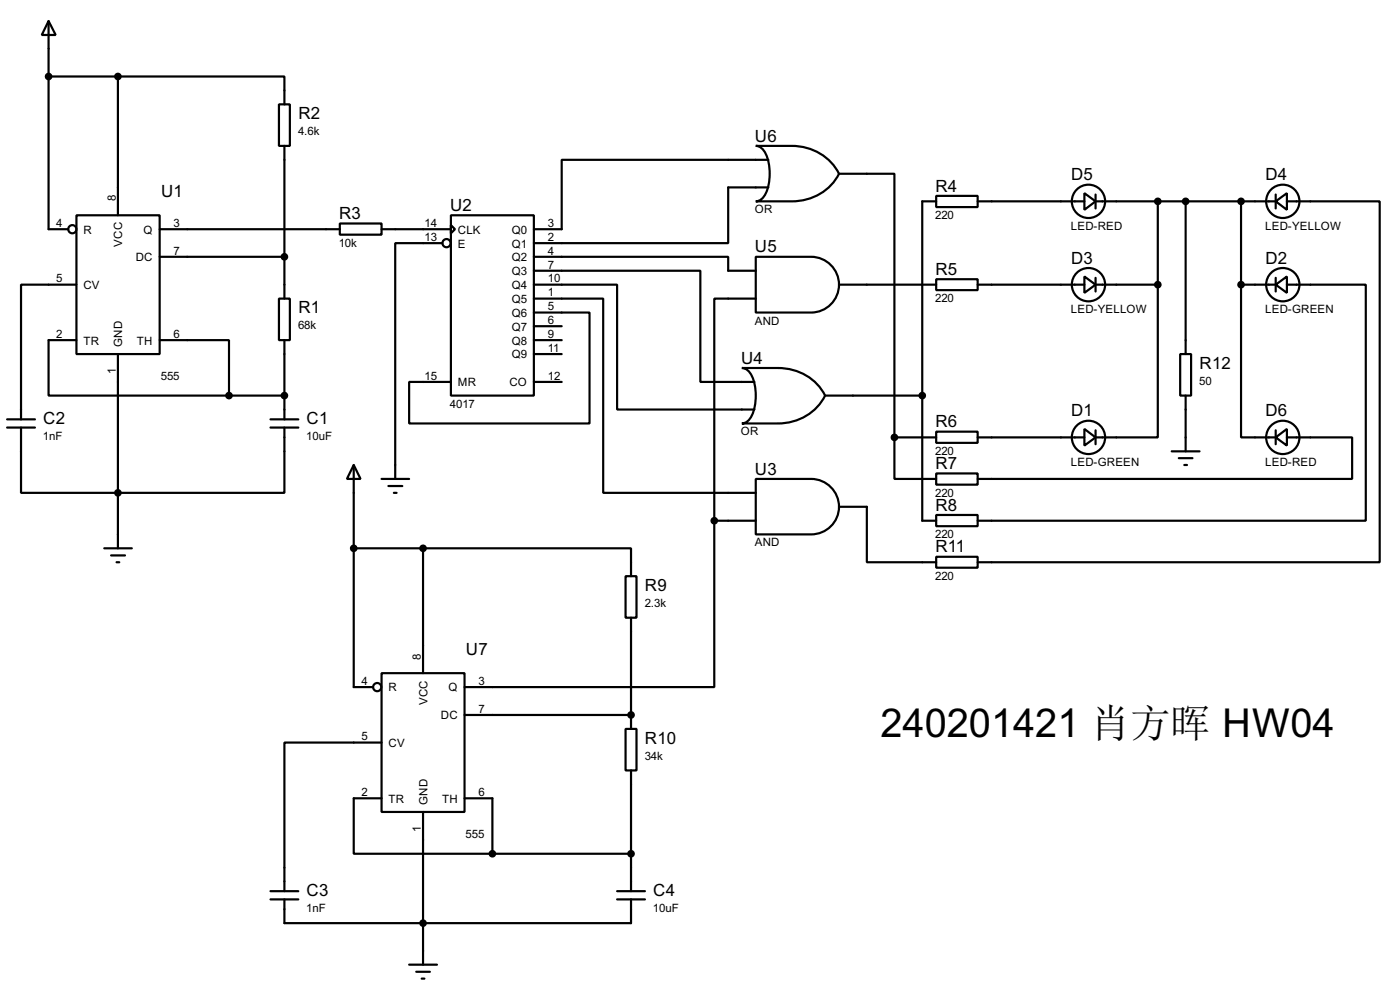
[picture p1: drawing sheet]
<svg xmlns="http://www.w3.org/2000/svg" width="256mm" height="180mm" viewBox="0 0 256 180" stroke-linecap="round" stroke-linejoin="round" font-family="sans-serif">
<g fill="none" stroke="#000" stroke-width=".4">
<path d="M8.9 3.9l1.3 2.5h-2.5zM8.9 3.9v38.1h3.6M8.9 14h12.7M21.6 14h30.5v5.1M21.6 14v25.4M51.1 19.1h2v7.6h-2zM14 39.4h15.3v25.4h-15.3zM52.1 26.7v28M82.6 39.4h15.2v33h-15.2zM138.5 26.7h6.6a9.6 9.6 0 0 1 8.6 5.1 9.5 9.5 0 0 1-8.6 5.1h-6.6a2.21 2.21 0 0 0 1.8-1.5 9.2 9.2 0 0 0-.4-7.8l-.9-.8zM140.8 29.3h-37.9v12.7h-5.1M140.8 34.3h-7.4v10.2h-35.6"/>
<path d="M153.7 31.8h10.2v48.3M171.5 35.9h7.6v2h-7.6zM171.5 36.9h-2.5v58.4h2.5M179.1 36.9h19.6M198.7 35.4l2 1.5-2 1.5zM200.7 36.9h33M200.7 35.6v2.6M212.1 36.9v15.2M217.2 36.9v27.9M227.4 36.9v15.2M233.7 36.9l2.1-1.5v3zM233.7 35.6v2.6"/>
<path d="M235.8 36.9h17v66h-73.7M14 52.1h-10.1v24.7M29.3 42h33M29.3 47h22.8M51.1 54.7h2v7.6h-2zM62.3 40.9h7.6v2.1h-7.6zM69.9 42h12.7M81.1 44.5h-8.7v43.2M82.6 41.2l.8 .8-.8 .7zM97.8 54.7h12.7v35.5h28M97.8 52.1h15.3v22.9h25.1M97.8 47h35.6v2.6h5.1"/>
<path d="M97.8 49.6h30.5v20.3h9.9M97.8 57.2h10.2v20.3h-33v-7.6h7.6M97.8 59.7h5.1M138.5 47h10.1a5.1 5.1 0 0 1 5.1 5.1 5.1 5.1 0 0 1-5.1 5.1h-10.1zM138.5 54.7h-7.6v40.6M153.7 52.1h17.8M171.5 51.1h7.6v2h-7.6zM179.1 52.1h19.6M198.7 50.6l2 1.5-2 1.5zM200.7 52.1h11.4M200.7 50.9v2.5M212.1 52.1v28h-11.4"/>
<path d="M227.4 52.1v28h6.3M227.4 52.1h6.3M233.7 52.1l2.1-1.5v3zM233.7 50.9v2.5M235.8 52.1h14.4v43.2h-71.1M1.3 78.3h5.1M1.3 76.8h5.1M3.9 78.3v11.9h48.2v-11.9M14 62.3h-5.1v10.1h33.1M21.6 64.8v35.6M29.3 62.3h12.7v10.1M42 72.4h10.1"/>
<path d="M49.6 78.3h5.1M49.6 76.8h5.1M52.1 62.3v14.5M97.8 62.3h5.1M97.8 69.9h5.1M97.8 64.8h5.1M135.9 67.4h6.6a9.5 9.5 0 0 1 8.7 5 9.5 9.5 0 0 1-8.7 5.1h-6.6a2.2 2.2 0 0 0 1.9-1.5 9.2 9.2 0 0 0-.4-7.8l-.9-.7zM151.2 72.4h17.8M171.5 79h7.6v2.1h-7.6zM198.7 78.5l2 1.6-2 1.5zM200.7 78.8v2.5M216.2 64.8h2v7.6h-2z"/>
<path d="M217.2 72.4v10.2M233.7 78.8v2.5M64.8 85.1l1.3 2.6h-2.5zM64.8 85.1v40.7h3.6M69.9 87.7h5.1M71.2 89h2.5M72.2 90.2h.5M130.9 95.3v30.5h-45.8M130.9 95.3h7.6M138.5 87.7h10.1a5.1 5.1 0 0 1 5.1 5 5.1 5.1 0 0 1-5.1 5.1h-10.1zM153.7 92.8h5.1v10.1h12.7M163.9 80.1v7.6h7.6"/>
<path d="M163.9 80.1h7.6M171.5 86.7h7.6v2h-7.6zM171.5 94.3h7.6v2h-7.6zM179.1 80.1h19.6M214.7 82.6h5.1M216 83.9h2.5M217 85.1h.5M233.7 80.1l2.1-1.6v3.1zM235.8 80.1h11.9v7.6h-68.6M19.1 100.4h5.1M20.4 101.7h2.5M21.4 102.9h.5"/>
<path d="M64.8 100.4h12.7M77.5 100.4h38.1v5.1M77.5 100.4v22.8M114.6 105.5h2v7.6h-2zM115.6 113.1v20.3M171.5 101.9h7.6v2h-7.6zM69.9 123.2h15.2v25.4h-15.2zM69.9 135.9h-17.8v27.2M85.1 130.9h30.5M114.6 133.4h2v7.6h-2zM69.9 146.1h-5.1v10.2h25.4M77.5 148.6v28"/>
<path d="M85.1 146.1h5.1v10.2M90.2 156.3h25.4M115.6 141v22.1M49.6 164.6h5.1M49.6 163.1h5.1M52.1 164.6v4.4h63.5v-4.4M75 176.6h5.1M76.3 177.9h2.5M77.3 179.1h.5M113.1 164.6h5.1M113.1 163.1h5.1"/>
<circle cx="199.4" cy="36.9" r="3.1"/>
<circle cx="235" cy="36.9" r="3.1"/>
<circle cx="13.2" cy="42" r=".75"/>
<circle cx="81.8" cy="44.5" r=".75"/>
<circle cx="199.4" cy="52.1" r="3.1"/>
<circle cx="235" cy="52.1" r="3.1"/>
<circle cx="199.4" cy="80.1" r="3.1"/>
<circle cx="235" cy="80.1" r="3.1"/>
<circle cx="69.1" cy="125.8" r=".75"/>
</g>
<g fill="#000">
<circle cx="52.1" cy="72.4" r=".2"/>
<circle cx="115.6" cy="130.9" r=".2"/>
</g>
<g fill="#000" stroke="#000" stroke-width=".4">
<circle cx="8.9" cy="14" r=".5"/>
<circle cx="21.6" cy="14" r=".5"/>
<circle cx="212.1" cy="36.9" r=".5"/>
<circle cx="217.2" cy="36.9" r=".5"/>
<circle cx="227.3" cy="36.9" r=".5"/>
<circle cx="52.1" cy="47" r=".5"/>
<circle cx="212.1" cy="52.1" r=".5"/>
<circle cx="227.3" cy="52.1" r=".5"/>
<circle cx="41.9" cy="72.4" r=".5"/>
<circle cx="52.1" cy="72.4" r=".5"/>
<circle cx="168.9" cy="72.4" r=".5"/>
<circle cx="21.6" cy="90.2" r=".5"/>
<circle cx="130.8" cy="95.3" r=".5"/>
<circle cx="163.8" cy="80.1" r=".5"/>
<circle cx="64.8" cy="100.4" r=".5"/>
<circle cx="77.5" cy="100.4" r=".5"/>
<circle cx="115.6" cy="130.9" r=".5"/>
<circle cx="90.2" cy="156.3" r=".5"/>
<circle cx="115.6" cy="156.3" r=".5"/>
<circle cx="77.5" cy="169" r=".5"/>
</g>
<text font-size="8.2" x="161.3" y="135">240201421 肖方晖 HW04</text>
<g font-size="3.5">
<text x="54.7" y="21.8">R2</text>
<text x="138.3" y="25.9">U6</text>
<text x="171.4" y="35.1">R4</text>
<text x="196.2" y="33">D5</text>
<text x="231.8" y="33">D4</text>
<text x="29.5" y="36">U1</text>
<text x="62.1" y="40.1">R3</text>
<text x="82.5" y="38.6">U2</text>
<text x="138.3" y="46.2">U5</text>
<text x="171.4" y="50.3">R5</text>
<text x="196.2" y="48.3">D3</text>
<text x="231.8" y="48.3">D2</text>
<text x="54.7" y="57.4">R1</text>
<text x="135.8" y="66.6">U4</text>
<text x="219.8" y="67.5">R12</text>
<text x="7.9" y="77.6">C2</text>
<text x="56.2" y="77.6">C1</text>
<text x="196.2" y="76.2">D1</text>
<text x="231.8" y="76.2">D6</text>
<text x="171.4" y="78.2">R6</text>
<text x="138.3" y="86.9">U3</text>
<text x="171.4" y="85.9">R7</text>
<text x="171.4" y="93.5">R8</text>
<text x="171.4" y="101.1">R11</text>
<text x="118.2" y="108.2">R9</text>
<text x="85.4" y="119.9">U7</text>
<text x="118.2" y="136.1">R10</text>
<text x="56.2" y="164">C3</text>
<text x="119.7" y="164">C4</text>
</g>
<g font-size="2.4">
<text x="54.6" y="24.7">4.6k</text>
<text x="10.3" y="41.6">4</text>
<text x="21.2" y="36.9" transform="rotate(-90 21.2 36.9)">8</text>
<text x="31.8" y="41.6">3</text>
<text x="77.8" y="41.6">14</text>
<text x="100.4" y="41.6">3</text>
<text x="138.3" y="39.1">OR</text>
<text x="171.3" y="40.1">220</text>
<text x="15.3" y="42.7">R</text>
<text x="22.4" y="45.2" transform="rotate(-90 22.4 45.2)">VCC</text>
<text x="24.9" y="47.8">DC</text>
<text x="26.3" y="42.7">Q</text>
<text x="31.8" y="46.6">7</text>
<text x="62.1" y="45.2">10k</text>
<text x="77.8" y="44.1">13</text>
<text x="83.9" y="42.7">CLK</text>
<text x="83.9" y="45.3">E</text>
<text x="93.7" y="42.7">Q0</text>
<text x="93.7" y="45.3">Q1</text>
<text x="93.7" y="47.8">Q2</text>
<text x="100.4" y="44.1">2</text>
<text x="100.4" y="46.6">4</text>
<text x="196.2" y="42.1">LED-RED</text>
<text x="231.8" y="42.1">LED-YELLOW</text>
<text x="10.3" y="51.7">5</text>
<text x="15.3" y="52.9">CV</text>
<text x="93.7" y="50.4">Q3</text>
<text x="93.7" y="52.9">Q4</text>
<text x="100.4" y="49.2">7</text>
<text x="100.4" y="51.7">10</text>
<text x="93.7" y="55.4">Q5</text>
<text x="93.7" y="58">Q6</text>
<text x="100.4" y="54.3">1</text>
<text x="100.4" y="56.8">5</text>
<text x="100.4" y="59.3">6</text>
<text x="138.3" y="59.4">AND</text>
<text x="171.3" y="55.3">220</text>
<text x="196.2" y="57.4">LED-YELLOW</text>
<text x="231.8" y="57.4">LED-GREEN</text>
<text x="10.3" y="61.9">2</text>
<text x="15.3" y="63.1">TR</text>
<text x="22.4" y="63.5" transform="rotate(-90 22.4 63.5)">GND</text>
<text x="25.1" y="63.1">TH</text>
<text x="31.8" y="61.9">6</text>
<text x="54.6" y="60.3">68k</text>
<text x="93.7" y="60.5">Q7</text>
<text x="93.7" y="63.1">Q8</text>
<text x="93.7" y="65.6">Q9</text>
<text x="100.4" y="61.9">9</text>
<text x="100.4" y="64.4">11</text>
<text x="21.2" y="68.5" transform="rotate(-90 21.2 68.5)">1</text>
<text x="29.5" y="69.5">555</text>
<text x="77.8" y="69.5">15</text>
<text x="83.9" y="70.7">MR</text>
<text x="93.3" y="70.7">CO</text>
<text x="100.4" y="69.5">12</text>
<text x="219.7" y="70.4">50</text>
<text x="82.4" y="74.6">4017</text>
<text x="7.9" y="80.6">1nF</text>
<text x="56.1" y="80.6">10uF</text>
<text x="135.7" y="79.7">OR</text>
<text x="171.3" y="83.3">220</text>
<text x="196.2" y="85.3">LED-GREEN</text>
<text x="231.8" y="85.3">LED-RED</text>
<text x="171.3" y="90.9">220</text>
<text x="138.3" y="100">AND</text>
<text x="171.3" y="98.5">220</text>
<text x="171.3" y="106.1">220</text>
<text x="118.1" y="111.1">2.3k</text>
<text x="66.2" y="125.4">4</text>
<text x="77.1" y="120.7" transform="rotate(-90 77.1 120.7)">8</text>
<text x="87.7" y="125.4">3</text>
<text x="71.2" y="126.6">R</text>
<text x="78.3" y="129" transform="rotate(-90 78.3 129)">VCC</text>
<text x="80.8" y="131.7">DC</text>
<text x="82.2" y="126.6">Q</text>
<text x="87.7" y="130.5">7</text>
<text x="66.2" y="135.5">5</text>
<text x="71.2" y="136.7">CV</text>
<text x="118.1" y="139">34k</text>
<text x="66.2" y="145.7">2</text>
<text x="71.2" y="146.9">TR</text>
<text x="78.3" y="147.3" transform="rotate(-90 78.3 147.3)">GND</text>
<text x="81" y="146.9">TH</text>
<text x="87.7" y="145.7">6</text>
<text x="77.1" y="152.3" transform="rotate(-90 77.1 152.3)">1</text>
<text x="85.3" y="153.4">555</text>
<text x="56.1" y="167">1nF</text>
<text x="119.6" y="167">10uF</text>
</g>
</svg>
